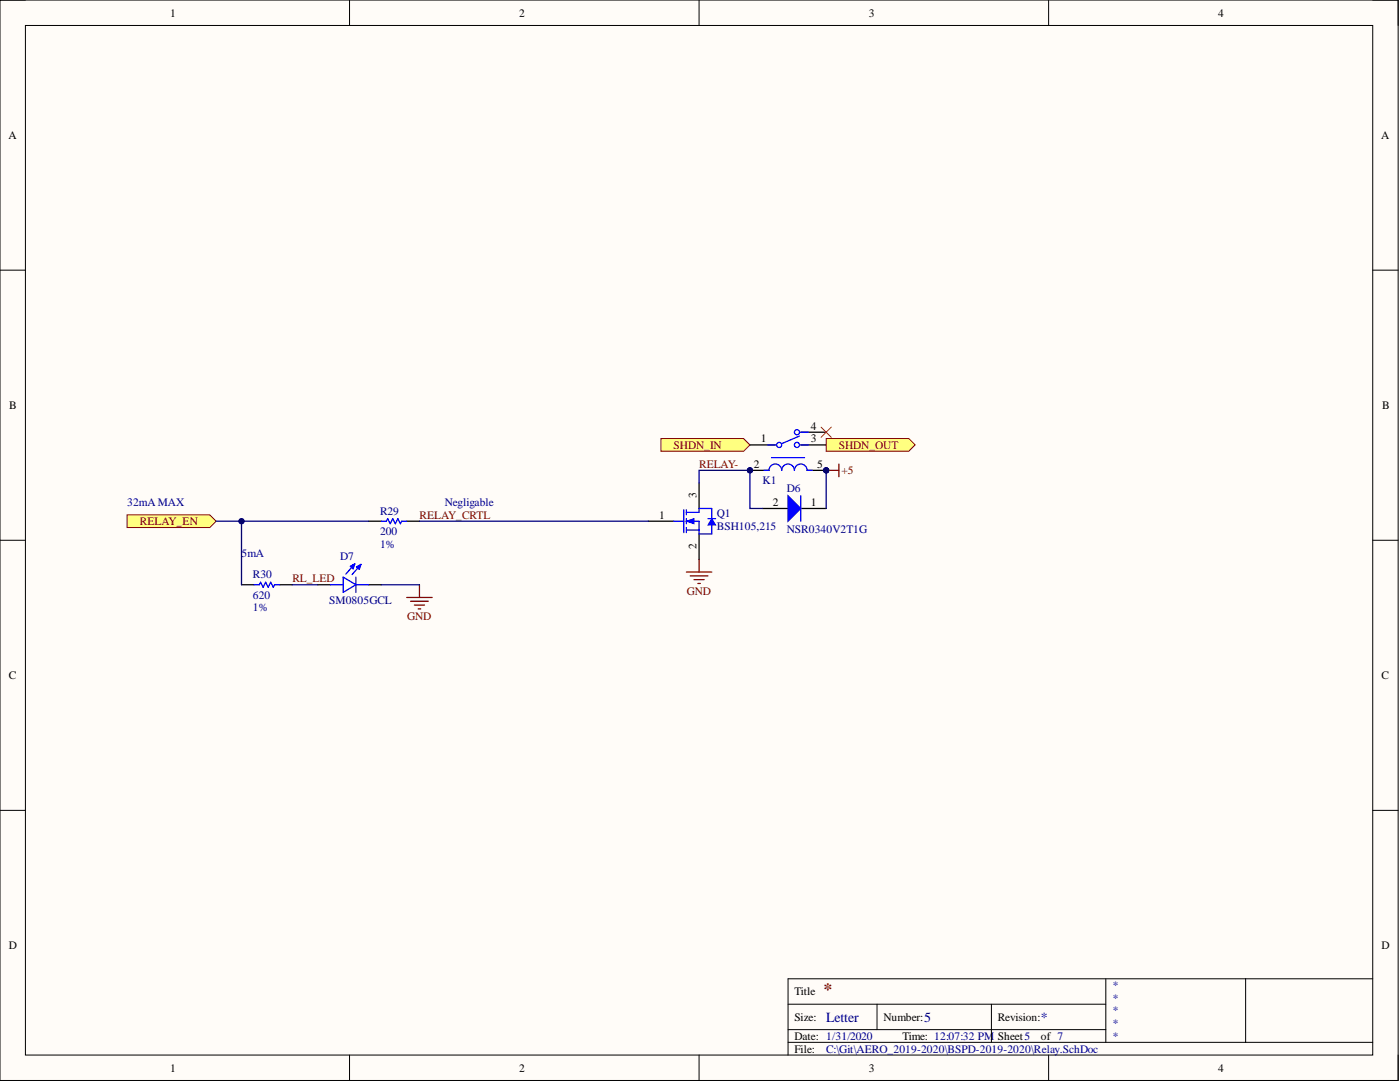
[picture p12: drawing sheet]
<svg xmlns="http://www.w3.org/2000/svg" width="279mm" height="216mm" viewBox="0 0 279 216" stroke-linecap="round" stroke-linejoin="round" font-family="sans-serif">
<path d="M0 0h279v215.6h-279z" fill-rule="evenodd" fill="#fffcf8"/>
<path d="M0 0h279v215.6h-279z" fill="none" stroke="#000" stroke-width=".2"/>
<path d="M5.1 5.1h268.9v205.4h-268.9z" fill-rule="evenodd" fill="#fffcf8"/>
<g fill="none" stroke="#000" stroke-width=".2">
<path d="M0 0h5.1M5.1 5.1h268.9v205.4h-268.9zM69.8 0v5.1M139.5 0v5.1M209.3 0v5.1M274 0h5v5.1M0 53.9h5.1M274 53.9h5M0 107.8h5.1M274 107.8h5M0 161.7h5.1M274 161.7h5"/>
<path d="M220.7 195.3v12.7M248.6 195.3v12.7M274 195.3h-116.7v15.2M69.8 210.5v5.1M139.5 210.5v5.1M157.3 200.4h63.4M157.3 208h116.7M157.3 205.5h63.4M175 200.4v5.1M197.9 200.4v7.6M209.3 210.5v5.1M279 210.5v5.1"/>
</g>
<circle cx="164.9" cy="93.9" r=".51" fill="#000080"/>
<circle cx="164.9" cy="93.9" r=".51" fill="none" stroke="#000080" stroke-width=".2"/>
<circle cx="149.7" cy="93.9" r=".51" fill="#000080"/>
<circle cx="149.7" cy="93.9" r=".51" fill="none" stroke="#000080" stroke-width=".2"/>
<path d="M161.1 93.9h3.8" fill="none" stroke="#000" stroke-width=".25"/>
<circle cx="164.9" cy="93.9" r=".51" fill="#000080"/>
<circle cx="164.9" cy="93.9" r=".51" fill="none" stroke="#000080" stroke-width=".2"/>
<path d="M149.7 93.9h3.8" fill="none" stroke="#000" stroke-width=".25"/>
<circle cx="149.7" cy="93.9" r=".51" fill="#000080"/>
<circle cx="149.7" cy="93.9" r=".51" fill="none" stroke="#000080" stroke-width=".2"/>
<path d="M149.7 88.8h5M159.8 86.2h5.1M159.8 88.8h5.1M73.6 104h2.5M81.2 104h2.5" fill="none" stroke="#000" stroke-width=".25"/>
<g fill="none" stroke="#00f" stroke-width=".25">
<path d="M152.5 93.9h1a1.27 1.27 0 0 1 1.2-1.3 1.27 1.27 0 0 1 1.3 1.3 1.27 1.27 0 0 1 1.3-1.3 1.27 1.27 0 0 1 1.2 1.3 1.27 1.27 0 0 1 1.3-1.3 1.27 1.27 0 0 1 1.3 1.3h1M153.2 88.8h1.5M154 91.3h6.6M159.6 87l-3.6 1.5M159.8 86.2h1.5M159.8 88.8h1.5M76.1 104h1l.3-.5 .5 1 .5-1 .5 1 .5-1 .5 1 .3-.5h1"/>
<circle cx="155.5" cy="88.8" r=".51"/>
<circle cx="159" cy="88.8" r=".51"/>
<circle cx="159" cy="86.2" r=".51"/>
</g>
<path d="M164.9 93.9h2.5M167.4 92.6v2.5M137 114.1h5.1M137.7 114.9h3.6M138.5 115.7h2M139.3 116.4h.5M139.5 111.6v2.5" fill="none" stroke="#800000" stroke-width=".25"/>
<circle cx="164.9" cy="93.9" r=".51" fill="#000080"/>
<circle cx="164.9" cy="93.9" r=".51" fill="none" stroke="#000080" stroke-width=".2"/>
<path d="M152.2 101.5h5.1M159.8 101.5h5.1" fill="none" stroke="#000" stroke-width=".25"/>
<path d="M157.3 98.9l2.5 2.6-2.5 2.5z" fill="#00f"/>
<path d="M157.3 98.9l2.5 2.6-2.5 2.5zM159.8 98.9v5.1" fill="none" stroke="#00f" stroke-width=".25"/>
<path d="M25.4 102.7h16.5l1.2 1.3-1.2 1.3h-16.5z" fill-rule="evenodd" fill="#ffff80"/>
<path d="M25.4 102.7h16.5l1.2 1.3-1.2 1.3h-16.5z" fill="none" stroke="#800000" stroke-width=".2"/>
<path d="M131.9 87.5h16.5l1.3 1.3-1.3 1.2h-16.5z" fill-rule="evenodd" fill="#ffff80"/>
<path d="M131.9 87.5h16.5l1.3 1.3-1.3 1.2h-16.5z" fill="none" stroke="#800000" stroke-width=".2"/>
<path d="M81.2 119.2h5M81.9 120h3.6M83.7 116.7v2.5M82.7 120.7h2M83.5 121.5h.5" fill="none" stroke="#800000" stroke-width=".25"/>
<path d="M164.9 87.5h16.5l1.2 1.3-1.2 1.2h-16.5z" fill-rule="evenodd" fill="#ffff80"/>
<path d="M164.9 87.5h16.5l1.2 1.3-1.2 1.2h-16.5z" fill="none" stroke="#800000" stroke-width=".2"/>
<path d="M163.9 85.2l2 2.1M165.9 85.2l-2 2.1" fill="none" stroke="#f00" stroke-width=".2"/>
<path d="M139.5 96.4v5.1M48.2 116.7h2.5M55.8 116.7h2.5M63.4 116.7h2.6M73.6 116.7h2.5M129.4 104h5M139.5 106.5v5.1" fill="none" stroke="#000" stroke-width=".25"/>
<g fill="none" stroke="#00f" stroke-width=".25">
<path d="M50.7 116.7h1l.3-.5 .5 1 .5-1 .5 1 .5-1 .5 1 .3-.5h1M66 116.7h2.5M68.5 115.2l2.5 1.5-2.5 1.5zM70.3 112.9l-.2 .2M70.4 112.7h.1v.8M70.8 112.5l-.3 1M70.8 112.5l-.9 .5 .6 .5M70.8 112.5l-1.8 2.1M71 116.7h2.6M71 115.2v3M71.6 113l-.3 .2M71.6 112.9h.1v.7"/>
<path d="M72 112.6l-.3 1M72 112.6l-.8 .5 .5 .5M72 112.6l-1.7 2.1M134.4 104h2.1M136.5 101.7v4.6M137 102.2h2.5M137 104h2.5v2.5M137 105.8h2.5M137 101.7v1M137 103.5v1M137 105.3v1"/>
</g>
<path d="M137 104l1.5-.5v1z" fill="#00f"/>
<path d="M137 104l1.5-.5v1z" fill="none" stroke="#00f" stroke-width=".2"/>
<path d="M139.5 102.2v-.7h2.6v2M142.1 104.8v1.7h-2.6" fill="none" stroke="#00f" stroke-width=".25"/>
<path d="M142.1 103.5l.7 1.3h-1.5z" fill="#00f"/>
<path d="M142.1 103.5l.7 1.3h-1.5z" fill="none" stroke="#00f" stroke-width=".2"/>
<path d="M141.3 103.5h1.5" fill="none" stroke="#00f" stroke-width=".25"/>
<path d="M43.1 104h30.5" fill="none" stroke="#000080" stroke-width=".25"/>
<circle cx="48.2" cy="104" r=".51" fill="#000080"/>
<circle cx="48.2" cy="104" r=".51" fill="none" stroke="#000080" stroke-width=".2"/>
<path d="M139.5 96.4v-2.5h10.2v7.6h2.5M58.3 116.7h5.1M76.1 116.7h7.6M83.7 104h45.7" fill="none" stroke="#000080" stroke-width=".25"/>
<circle cx="149.7" cy="93.9" r=".51" fill="#000080"/>
<circle cx="149.7" cy="93.9" r=".51" fill="none" stroke="#000080" stroke-width=".2"/>
<path d="M48.2 104v12.7" fill="none" stroke="#000080" stroke-width=".25"/>
<circle cx="48.2" cy="104" r=".51" fill="#000080"/>
<circle cx="48.2" cy="104" r=".51" fill="none" stroke="#000080" stroke-width=".2"/>
<path d="M164.9 93.9v7.6" fill="none" stroke="#000080" stroke-width=".25"/>
<circle cx="164.9" cy="93.9" r=".51" fill="#000080"/>
<circle cx="164.9" cy="93.9" r=".51" fill="none" stroke="#000080" stroke-width=".2"/>
<text font-size="3.5" fill="#800000" x="164.4" y="198.6">*</text>
<g font-size="2.8" fill="#000080">
<text x="164.9" y="203.8">Letter</text>
<text x="184.4" y="203.8">5</text>
<text x="207.8" y="203.8">*</text>
</g>
<g font-size="2.3">
<text x="34" y="3.3">1</text>
<text x="103.6" y="3.3">2</text>
<text x="173.4" y="3.3">3</text>
<text x="243.1" y="3.3">4</text>
<text x="1.7" y="27.7">A</text>
<text x="275.6" y="27.7">A</text>
<text x="1.9" y="81.6">B</text>
<text x="275.8" y="81.6">B</text>
<text x="151.9" y="88.3">1</text>
<text x="161.8" y="85.7">4</text>
<text x="161.8" y="88.3">3</text>
<text x="150.4" y="93.3">2</text>
<text x="163.1" y="93.3">5</text>
<text x="139" y="99.4" transform="rotate(-90 139 99.4)">3</text>
<text x="154.2" y="101">2</text>
<text x="161.8" y="101">1</text>
<text x="131.6" y="103.5">1</text>
<text x="139" y="109.6" transform="rotate(-90 139 109.6)">2</text>
<text x="1.8" y="135.5">C</text>
<text x="275.7" y="135.5">C</text>
<text x="1.8" y="189.4">D</text>
<text x="275.7" y="189.4">D</text>
<text x="158.5" y="198.6">Title</text>
<text x="158.5" y="203.7">Size:</text>
<text x="176.3" y="203.7">Number:</text>
<text x="199.1" y="203.7">Revision:</text>
<text x="158.5" y="207.5">Date: 1/31/2020</text>
<text x="180.1" y="207.5">Time: 12:07:32 PM</text>
<text x="199.1" y="207.5">Sheet5</text>
<text x="207.8" y="207.5">of 7</text>
<text x="34" y="213.8">1</text>
<text x="103.6" y="213.8">2</text>
<text x="158.5" y="210">File:</text>
<text x="173.4" y="213.8">3</text>
<text x="243.1" y="213.8">4</text>
</g>
<g font-size="2.3" fill="#800000">
<text x="134.4" y="89.5">SHDN_IN</text>
<text x="167.4" y="89.5">SHDN_OUT</text>
<text x="139.5" y="93.3">RELAY-</text>
<text x="167.9" y="94.6">+5</text>
<text x="27.9" y="104.8">RELAY_EN</text>
<text x="83.7" y="103.5">RELAY_CRTL</text>
<text x="58.3" y="116.2">RL_LED</text>
<text x="137.1" y="118.7">GND</text>
<text x="81.3" y="123.8">GND</text>
</g>
<g font-size="2.3" fill="#000080">
<text x="25.4" y="101">32mA MAX</text>
<text x="88.8" y="101">Negligable</text>
<text x="152.2" y="96.6">K1</text>
<text x="157" y="98.2">D6</text>
<text x="75.8" y="106.8">200</text>
<text x="75.8" y="102.7">R29</text>
<text x="143.1" y="103.2">Q1</text>
<text x="143.1" y="105.8">BSH105,215</text>
<text x="157" y="106.3">NSR0340V2T1G</text>
<text x="48.2" y="111.1">5mA</text>
<text x="67.9" y="111.7">D7</text>
<text x="75.8" y="109.3">1%</text>
<text x="50.5" y="119.5">620</text>
<text x="50.5" y="115.4">R30</text>
<text x="50.5" y="122">1%</text>
<text x="65.7" y="120.5">SM0805GCL</text>
<text x="222" y="197.3">*</text>
<text x="222" y="199.9">*</text>
<text x="222" y="202.4">*</text>
<text x="222" y="204.9">*</text>
<text x="222" y="207.5">*</text>
<text x="164.9" y="210">C:\Git\AERO_2019-2020\BSPD-2019-2020\Relay.SchDoc</text>
</g>
</svg>
